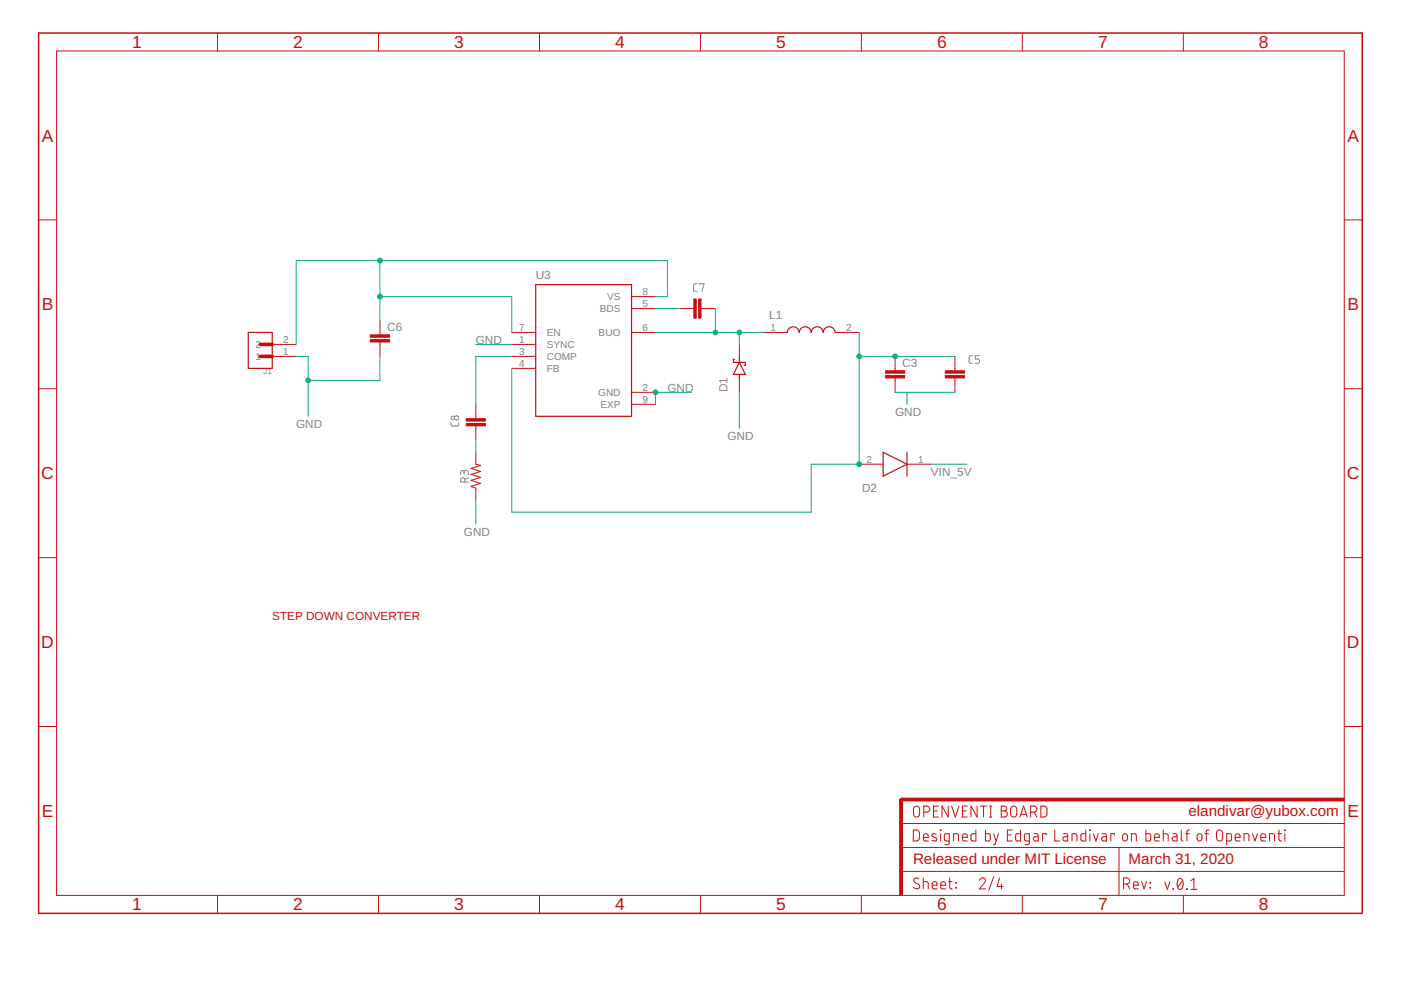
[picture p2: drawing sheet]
<svg xmlns="http://www.w3.org/2000/svg" width="297mm" height="210mm" viewBox="0 0 297 210" stroke-linecap="round" stroke-linejoin="round" font-family="sans-serif">
<g fill="none" stroke="#808080" stroke-width=".21">
<path d="M147.8 60.2h-.5l-.3 .3 .2 1.2 .6 .1M148.4 60.3v-.1h.9l-.5 1.6M206.2 75.4h-.5l-.2 .4v1l.2 .2h.5M207.7 75.4h-.9v.7h.5a.46 .46 0 0 1 .4 .5 .46 .46 0 0 1-.4 .4h-.5M95.6 89.6l.1 .5 .3 .3 1.2-.1 .1-.7M98.4 100.2a.46 .46 0 0 1 .4-.5 .46 .46 0 0 1 .5 .5v.4M98.4 100.5v-.4a.36 .36 0 0 0-.4-.4 .36 .36 0 0 0-.3 .4v.5M98.6 102.2v-.5a.46 .46 0 0 0-.5-.4 .46 .46 0 0 0-.4 .4v.5h1.6M99.3 101.3l-.7 .4"/>
<circle cx="96" cy="88.6" r=".36"/>
<circle cx="96.8" cy="88.6" r=".45"/>
</g>
<path d="M52.6 70.5h5.1v7.6h-5.1zM113.6 60.3h20.3v28h-20.3zM155.7 76.2h-.2v.6h2.5v.7h-.2M156.8 76.8l1.2 2.6h-2.5zM156.8 75.6v1.2M156.8 79.4v1.2M166.9 70.5a1.27 1.27 0 0 1 1.3-1.2 1.27 1.27 0 0 1 1.3 1.2 1.27 1.27 0 0 1 1.2-1.2 1.27 1.27 0 0 1 1.3 1.2 1.27 1.27 0 0 1 1.3-1.2 1.27 1.27 0 0 1 1.2 1.2 1.27 1.27 0 0 1 1.3-1.2 1.27 1.27 0 0 1 1.3 1.2M187.2 95.9l5.1 2.5-5.1 2.6zM192.3 95.9v5.1" fill="none" stroke="#c90d0c" stroke-width=".25"/>
<g fill="none" stroke="#c90d0c" stroke-width=".21">
<path d="M12 10.8h273v179h-273zM46.1 7v3.8M80.2 7v3.8M114.4 7v3.8M148.5 7v3.8M182.6 7v3.8M216.7 7v3.8M250.9 7v3.8M8.2 46.6h3.8M285 46.6h3.8M57.7 73h5.1M57.7 75.6h5.1"/>
<path d="M80.6 68v3M80.6 72.5v3.1M108.5 73h5.1M108.5 78.1h5.1M108.5 75.6h5.1M108.5 70.5h5.1M133.9 65.4h5.1M133.9 70.5h5.1M133.9 62.9h5.1M144.1 65.4h3M148.6 65.4h3.1M156.8 73v2.6"/>
<path d="M161.8 70.5h5.1M177.1 70.5h5.1M189.8 75.6v3M202.5 75.6v3M8.2 82.4h3.8M100.9 85.7v3.1M100.9 90.3v3M100.9 95.9v2.5l1 .3-2 .6 2 .6-2 .7 2 .6-2 .7 2 .6-2 .6 1 .4v2.5M133.9 83.2h5.1M133.9 85.7h5.1M156.8 80.6v2.6M182.2 98.4h5"/>
<path d="M189.8 80.1v3.1M192.3 98.4h5.1M202.5 80.1v3.1M285 82.4h3.8M8.2 118.2h3.8M285 118.2h3.8M8.2 154h3.8M285 154h3.8M191.1 179.7h93.9M191.1 174.6h93.9M193.6 176h.9l.4 .4v1.5l-.4 .4h-.9zM193.8 171.2a.66 .66 0 0 1 .7-.3 .66 .66 0 0 1 .5 .7v1a.66 .66 0 0 1-.7 .6 .66 .66 0 0 1-.6-.6z"/>
<path d="M195.8 177.5h1a.55 .55 0 0 0-.3-.7 .55 .55 0 0 0-.7 .5l.1 .9 .9 .1M195.9 172.2h.6a.65 .65 0 0 0 .6-.7 .65 .65 0 0 0-.6-.6h-.6v2.3M197.9 171.9h.8M198.5 176.9l-.7-.1-.2 .4 .9 .6 .1 .4-.3 .1-.7-.1M199 170.9h-1.1v2.3h1.1M199.4 176l.1 .1zM199.4 176.8v1.5M201 170.9v2.3l-1.3-2.3v2.3M201.3 178.3h-.8l-.2-.2-.1-1 .3-.3h.8v1.9l-.3 .4h-.7M201.8 170.9l.7 2.3 .8-2.3M202.2 178.3v-1.5l.9 .1 .1 1.4M204 177.5h1.1a.55 .55 0 0 0-.4-.7 .55 .55 0 0 0-.7 .5l.2 .9 .9 .1"/>
<path d="M204 171.9h.8M205.1 170.9h-1.1v2.3h1.1M206.9 176v2.3h-.8l-.2-.2v-1.1l.2-.2h.8M207.2 170.9v2.3l-1.3-2.3v2.3M207.9 170.9h1.3M208.5 170.9v2.3M208.9 176v2.3h.8l.3-.4-.1-.9-.2-.2h-.8M209.8 170.9h.5M209.8 173.2h.5M210.1 170.9v2.3M210.7 176.8l.5 1.5M211.7 176.8l-.8 2.3h-.2"/>
<path d="M212.3 170.9h.6a.52 .52 0 0 1 .6 .5 .52 .52 0 0 1-.6 .5 .65 .65 0 0 1 .7 .7 .65 .65 0 0 1-.7 .6h-.6zM212.3 171.9h.6M213.6 177h.8M214.4 171.2a.66 .66 0 0 1 .7-.3 .66 .66 0 0 1 .5 .7v1a.66 .66 0 0 1-.7 .6 .66 .66 0 0 1-.6-.6zM214.6 176h-1v2.3h1M216.2 173.2l.8-2.3 .8 2.3M216.4 176v2.3h-.8l-.3-.2v-1.1l.3-.2h.8M216.4 172.7h1.2M218.2 178.3h-.8l-.2-.2v-1l.2-.3h.8v1.9l-.2 .4h-.7M218.5 172.2h.7a.65 .65 0 0 0 .6-.7 .65 .65 0 0 0-.6-.6h-.7v2.3M219.2 176.8h.7l.2 .2v1.3h-.6a.46 .46 0 0 1-.4-.4 .46 .46 0 0 1 .4-.5h.6M219.3 172.2l.5 1"/>
<path d="M220.7 170.9h.8l.5 .4v1.5l-.5 .4h-.8zM221.8 177v-.2h-.8v1.5M223.6 176v2.3h1.1M225.5 176.8h.6l.3 .2v1.3h-.6a.46 .46 0 0 1-.5-.4 .46 .46 0 0 1 .5-.5h.6M227.3 178.3v-1.5l.9 .1 .1 1.4M230.2 176v2.3h-.8l-.2-.2v-1.1l.2-.2h.8M231 176l.2 .1zM231.1 176.8v1.5M231.8 176.8l.5 1.5 .6-1.5M233.7 176.8h.7l.2 .2v1.3h-.6a.46 .46 0 0 1-.4-.4 .46 .46 0 0 1 .4-.5h.6M236.3 177v-.2h-.8v1.5M237.3 179.7v10.2"/>
<path d="M238.1 177l.3-.2 .5 .2 .2 .8a.52 .52 0 0 1-.6 .5 .52 .52 0 0 1-.5-.5zM239.9 178.3v-1.5l.9 .1 .1 1.4M243 176v2.3h.8l.2-.2v-1.1l-.2-.2h-.8M244.8 177.5h1a.55 .55 0 0 0-.3-.7 .55 .55 0 0 0-.7 .5l.1 .9 .9 .1M246.6 176.8l1 .1 .1 1.4M246.6 176v2.3M248.6 176.8h.7l.3 .3v1.2h-.6a.46 .46 0 0 1-.5-.4 .46 .46 0 0 1 .5-.5h.6M250.4 176v1.9l.2 .3 .2 .1M251.4 176.8h.8M252.2 176l-.5 .2v2.1M253.9 177l.5-.2a.92 .92 0 0 1 .2 1.4l-.4 .1-.4-.3zM255.5 176.8h.8"/>
<path d="M256.3 176l-.5 .2v2.1M258 176.3a.65 .65 0 0 1 .8-.3 .65 .65 0 0 1 .4 .6v1.1a.66 .66 0 0 1-.6 .6 .66 .66 0 0 1-.7-.6zM260.1 178.3h.8l.2-.2v-1.1l-.2-.2h-.8v2.3M261.9 177.5h1a.55 .55 0 0 0-.3-.7 .55 .55 0 0 0-.7 .5l.1 .9 .9 .1M263.8 178.3v-1.5l.9 .1 .1 1.4M265.6 176.8l.5 1.5 .5-1.5M267.3 177.5h1.1a.55 .55 0 0 0-.4-.7 .55 .55 0 0 0-.7 .5l.1 .9 1 .1M269.2 178.3v-1.5l.9 .1 .1 1.4M270.9 176.8h.8M271.2 176v2.1l.5 .2M272.4 176l.1 .1zM272.4 176.8v1.5"/>
<path d="M46.1 189.8v3.9M80.2 189.8v3.9M114.4 189.8v3.9M148.5 189.8v3.9M182.6 189.8v3.9M191.1 184.8h93.9M194.8 186.3a.58 .58 0 0 0-.8-.1 .58 .58 0 0 0 0 .9l.7 .4a.58 .58 0 0 1 .1 .9 .58 .58 0 0 1-.9-.1l-.2-.1M195.7 186.9l1 .1 .1 1.5M195.7 186.1v2.4M197.6 187.7h1.1a.54 .54 0 0 0-.4-.8 .54 .54 0 0 0-.7 .5l.2 1 .9 .1M199.5 187.7h1a.54 .54 0 0 0-.4-.8 .54 .54 0 0 0-.6 .5l.1 1 .9 .1M201.1 186.9h.8"/>
<path d="M201.4 186.1v2.1l.5 .3M202.6 187.1l.2 .1zM202.6 188.2l.2 .1zM207.6 186.6a.64 .64 0 0 1 1-.4 .64 .64 0 0 1 .1 1l-1.1 1.3h1.3M210.7 185.9l-1 2.8M211.9 186.1l-.5 1.9h1.3M212.3 187.4v1.1M216.7 189.8v3.9M238.2 187.4h.7a.65 .65 0 0 0 .6-.6 .65 .65 0 0 0-.6-.7h-.7v2.4M239 187.4l.5 1.1M240.3 187.7h1a.54 .54 0 0 0-.3-.8 .54 .54 0 0 0-.7 .5l.1 1 .9 .1M242 186.9l.5 1.6 .6-1.6"/>
<path d="M243.8 188.2l.1 .1zM243.8 187.1l.1 .1zM247 187l.5 1.6 .5-1.6M248.7 188.4l.1 .2zM249.8 186.4a.62 .62 0 0 1 .8 0 .62 .62 0 0 1 .2 .7 .99 .99 0 0 1-.7 1.5 1.7 1.7 0 0 1-.3-2.2zM250.7 186.8l-1 1.2M250.9 189.8v3.9M251.6 188.4l.1 .2zM252.5 188.6h1.3M252.5 186.8l.6-.6v2.4"/>
</g>
<g fill="#c90d0c" stroke="#c90d0c" stroke-width=".21">
<path d="M147.1 63.4h.5v4.1h-.5z"/>
<path d="M148.1 63.4h.5v4.1h-.5z"/>
<path d="M98.8 89.8h4.1v.5h-4.1z"/>
<path d="M98.8 88.8h4.1v.5h-4.1z"/>
<path d="M200.4 79.6h4.1v.5h-4.1z"/>
<path d="M200.4 78.6h4.1v.5h-4.1z"/>
<path d="M187.7 79.6h4.1v.5h-4.1z"/>
<path d="M187.7 78.6h4.1v.5h-4.1z"/>
<path d="M78.5 72h4.1v.5h-4.1z"/>
<path d="M78.5 71h4.1v.5h-4.1z"/>
<path d="M190.8 169.5h.5v20.3h-.5z"/>
<path d="M191 169.2h94v.6h-94z"/>
</g>
<path d="M55.2 75.6h2.5M55.2 73h2.5" fill="none" stroke="#c90d0c" stroke-width=".76"/>
<path d="M192.3 169.5h-1.2v1.3" fill="none" stroke="#c90d0c" stroke-width=".61"/>
<path d="M8.2 7h280.6v186.7h-280.6z" fill="none" stroke="#c90d0c" stroke-width=".32"/>
<g fill="none" stroke="#0dab76" stroke-width=".21">
<path d="M80.6 55.3v12.7M62.8 75.6h2.5v12.7M80.6 75.6v5h-15.3M80.6 62.9h27.9v7.6M100.9 73h7.6M108.5 75.6h-7.6v10.1M139 70.5h22.8M139 65.4h5.1M139 62.9h2.5v-7.6h-78.7v17.7M151.7 66.4h.1M151.7 65.4v5.1M156.8 70.5v2.5"/>
<path d="M182.2 75.6h20.3M182.2 70.5v27.9h-10.2v10.2h-63.5v-30.5M100.9 93.3v2.6M146.6 83.2h-7.6v2.5M156.8 83.2v7.6M189.8 83.2h12.7M192.3 83.2v2.5M197.4 98.4h7.6M100.9 106v5.1"/>
</g>
<g fill="#0dab76" stroke="#0dab76" stroke-width=".21">
<circle cx="139" cy="83.2" r=".51"/>
<circle cx="65.3" cy="80.6" r=".51"/>
<circle cx="156.8" cy="70.5" r=".51"/>
<circle cx="151.7" cy="70.5" r=".51"/>
<circle cx="80.6" cy="62.9" r=".51"/>
<circle cx="80.6" cy="55.3" r=".51"/>
<circle cx="182.2" cy="98.4" r=".51"/>
<circle cx="189.8" cy="75.6" r=".51"/>
<circle cx="182.2" cy="75.6" r=".51"/>
</g>
<g font-size="3.7" fill="#c90d0c">
<text x="28" y="10.2">1</text>
<text x="62.2" y="10.2">2</text>
<text x="96.3" y="10.2">3</text>
<text x="130.4" y="10.2">4</text>
<text x="164.5" y="10.2">5</text>
<text x="198.7" y="10.2">6</text>
<text x="232.8" y="10.2">7</text>
<text x="266.9" y="10.2">8</text>
<text x="8.9" y="30">A</text>
<text x="285.7" y="30">A</text>
<text x="8.9" y="65.8">B</text>
<text x="285.7" y="65.8">B</text>
<text x="8.8" y="101.6">C</text>
<text x="285.6" y="101.6">C</text>
<text x="8.8" y="137.4">D</text>
<text x="285.6" y="137.4">D</text>
<text x="8.9" y="173.2">E</text>
<text x="285.7" y="173.2">E</text>
<text x="28" y="193">1</text>
<text x="62.2" y="193">2</text>
<text x="96.3" y="193">3</text>
<text x="130.4" y="193">4</text>
<text x="164.5" y="193">5</text>
<text x="198.7" y="193">6</text>
<text x="232.8" y="193">7</text>
<text x="266.9" y="193">8</text>
</g>
<g font-size="3.2" fill="#c90d0c">
<text x="252" y="173.1">elandivar@yubox.com</text>
<text x="193.6" y="183.2">Released under MIT License</text>
<text x="239.3" y="183.2">March 31, 2020</text>
</g>
<g font-size="2.5" fill="#808080">
<text x="113.6" y="59.1">U3</text>
<text x="82.1" y="70.1">C6</text>
<text x="163.1" y="67.6">L1</text>
<text x="100.9" y="73">GND</text>
<text x="191.3" y="77.7">C3</text>
<text x="141.5" y="83.2">GND</text>
<text x="154.2" y="83.2" transform="rotate(-90 154.2 83.2)">D1</text>
<text x="189.8" y="88.3">GND</text>
<text x="62.8" y="90.8">GND</text>
<text x="154.2" y="93.3">GND</text>
<text x="197.4" y="101">VIN_5V</text>
<text x="182.8" y="104.4">D2</text>
<text x="98.3" y="113.7">GND</text>
</g>
<text font-size="2.5" fill="#c90d0c" x="57.7" y="131.4">STEP DOWN CONVERTER</text>
<g font-size="2.1" fill="#808080">
<text x="128.7" y="63.6">VS</text>
<text x="136.2" y="65.1">5</text>
<text x="136.2" y="62.5">8</text>
<text x="110.1" y="70.1">7</text>
<text x="115.9" y="71.3">EN</text>
<text x="126.9" y="71.3">BUO</text>
<text x="127.2" y="66.2">BDS</text>
<text x="136.2" y="70.1">6</text>
<text x="163.4" y="70.1">1</text>
<text x="179.4" y="70.1">2</text>
<text x="54.2" y="76.3">1</text>
<text x="54.2" y="73.8">2</text>
<text x="60" y="75.2">1</text>
<text x="60" y="72.7">2</text>
<text x="110.1" y="72.7">1</text>
<text x="110.1" y="77.8">4</text>
<text x="110.1" y="75.2">3</text>
<text x="115.9" y="73.8">SYNC</text>
<text x="115.9" y="76.3">COMP</text>
<text x="115.9" y="78.9">FB</text>
<text x="126.8" y="84">GND</text>
<text x="136.2" y="82.8">2</text>
<text x="127.3" y="86.5">EXP</text>
<text x="136.2" y="85.4">9</text>
<text x="183.7" y="98.1">2</text>
<text x="194.6" y="98.1">1</text>
</g>
<text font-size="1.8" fill="#808080" x="55.8" y="79.4">J1</text>
</svg>
